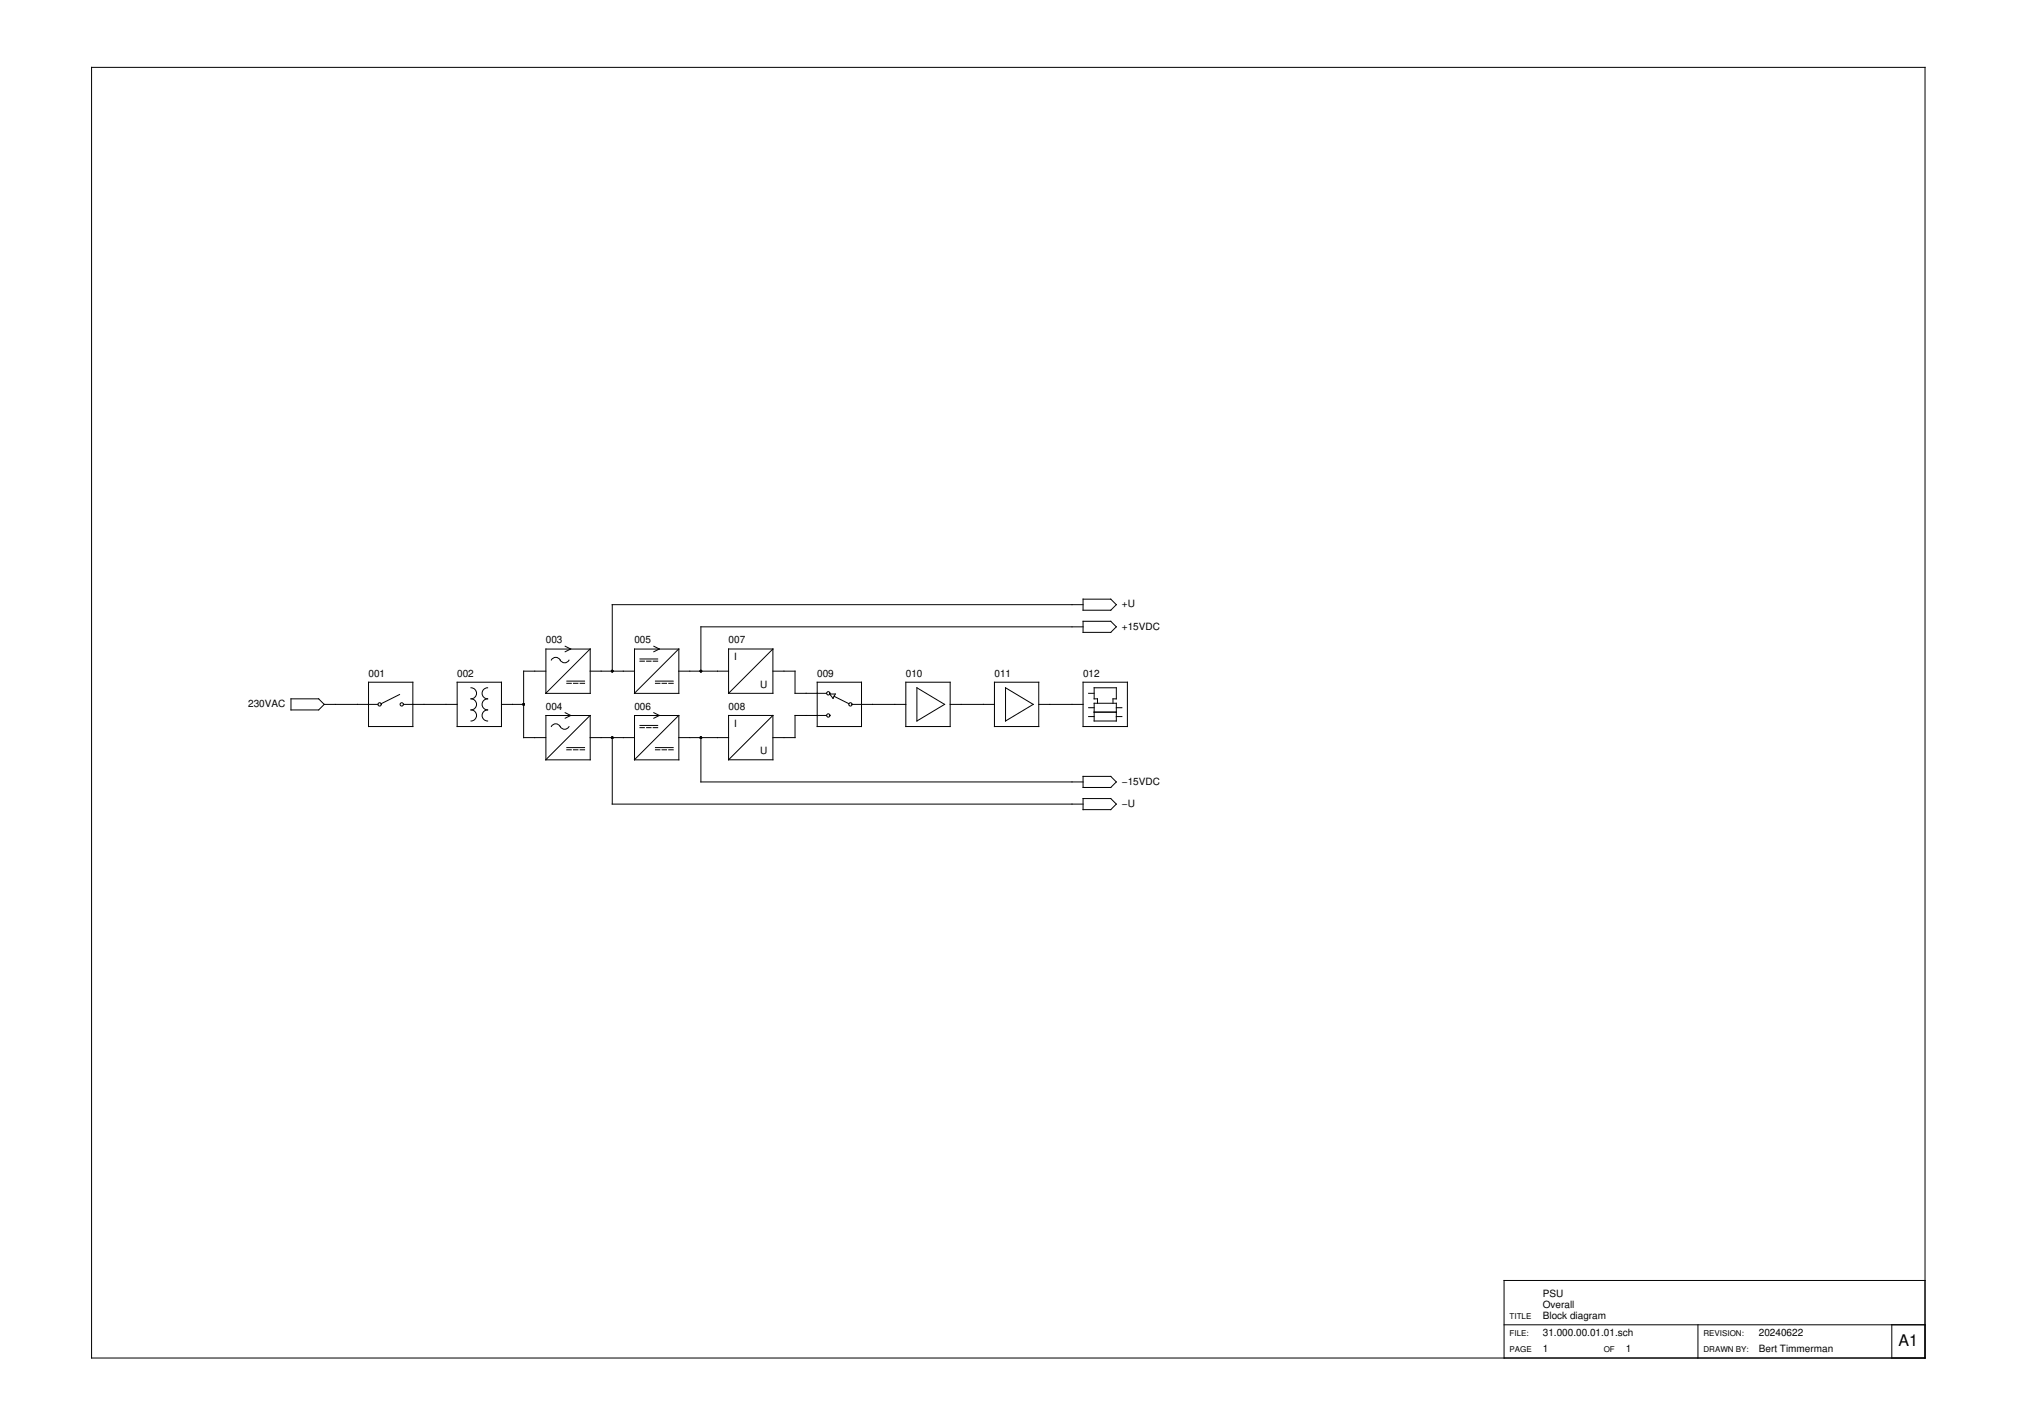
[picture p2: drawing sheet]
<svg xmlns="http://www.w3.org/2000/svg" width="420mm" height="297mm" viewBox="0 0 420 297" stroke-linecap="round" stroke-linejoin="round" font-family="sans-serif">
<g fill="none" stroke="#000" stroke-width=".21">
<path d="M19.1 14h381.9v268.9h-381.9zM113.7 139.8h-4.6v13.8h4.6M113.7 135.2h9.2v9.2h-9.2zM114.9 137.5a1.09 1.09 0 0 1 1-.6 1.09 1.09 0 0 1 1 .8l.7 .4 .5-.2 .4-.4M117.7 134.6l1.2 .6-1.2 .6M122.9 139.8h9.3M122.9 135.2l-9.2 9.2M133.3 137.3h3.7M133.3 137.7h.9M134.7 137.7h.9M136.1 137.7h.9M136.2 134.6l1.1 .6-1.1 .6"/>
<path d="M141.4 139.8h10.4M141.4 135.2l-9.2 9.2M141.4 135.2v9.2h-9.2M141.4 135.2h-9.2v9.2M161 135.2v9.2h-9.2M161 139.8h4.6v4.6h6.6M161 135.2h-9.2v9.2M161 135.2l-9.2 9.2M225.6 126h-98.1v13.8M225.6 130.6h-79.6v9.2M225.6 124.8h5.8l1.1 1.2-1.1 1.1h-5.8zM225.6 129.4h5.8l1.1 1.2-1.1 1.1h-5.8z"/>
<path d="M60.6 145.6h5.8l1.1 1.1-1.1 1.2h-5.8zM67.5 146.7h11.2M76.8 142.1h9.2v9.2h-9.2zM83.2 144.7l-3.8 1.9M84 146.7h11.2M95.2 142.1h9.3v9.2h-9.3zM98.1 143.3a1.15 1.15 0 0 1 1.2 1.1 1.15 1.15 0 0 1-1.2 1.2 1.15 1.15 0 0 1 1.2 1.1 1.15 1.15 0 0 1-1.2 1.2 1.15 1.15 0 0 1 1.2 1.1 1.15 1.15 0 0 1-1.2 1.2M101.6 143.3a1.15 1.15 0 0 0-1.2 1.1 1.15 1.15 0 0 0 1.2 1.2 1.15 1.15 0 0 0-1.2 1.1 1.15 1.15 0 0 0 1.2 1.2 1.15 1.15 0 0 0-1.2 1.1 1.15 1.15 0 0 0 1.2 1.2M104.5 146.7h4.6M113.7 149h9.2v9.3h-9.2zM114.9 151.3a1.09 1.09 0 0 1 1-.5 1.09 1.09 0 0 1 1 .8l.7 .3 .5-.1 .4-.4M117.7 148.5l1.2 .5-1.2 .6"/>
<path d="M118.1 141.9h3.7M118.1 142.3h.9M118.1 155.7h3.7M118.1 156.2h.9M119.5 142.3h.9M119.5 156.2h.9M120.8 142.3h1M120.8 156.2h1M122.9 153.6h9.3M122.9 149l-9.2 9.3M127.5 153.6v13.9h98.1M133.3 151.1h3.7"/>
<path d="M133.3 151.6h.9M134.7 151.6h.9M136.1 151.6h.9M136.2 148.5l1.1 .5-1.1 .6M136.5 141.9h3.7M136.5 142.3h1M136.5 155.7h3.7M136.5 156.2h1M137.9 142.3h.9M137.9 156.2h.9M139.3 142.3h.9M139.3 156.2h.9"/>
<path d="M141.4 153.6h10.4M141.4 149l-9.2 9.3M141.4 149h-9.2v9.3M141.4 149v9.3h-9.2M146 153.6v9.3h79.6M161 149h-9.2v9.3M161 149v9.3h-9.2M161 149l-9.2 9.3M170.2 142.1h9.3v9.2h-9.3zM172.2 149h-6.6v4.6h-4.6M172.8 144.6h1.2l-.5 .9zM173.7 145l3.1 1.6"/>
<path d="M177.5 146.7h11.2M188.7 142.1h9.2v9.2h-9.2zM191 143.3l5.8 3.4-5.8 3.5zM197.9 146.7h9.3M207.2 142.1h9.2v9.2h-9.2zM209.5 143.3l5.7 3.4-5.7 3.5zM216.4 146.7h9.2M225.6 142.1h9.2v9.2h-9.2zM226.8 144.4h1.1M226.8 147.4h1.1M226.8 149.3h1.1M227.9 146.5h4.6v3.7h-4.6z"/>
<path d="M227.9 148.3h4.6M228.6 146.5v-.9h-.7v-2.3h4.6v2.3h-.7v.9M232.5 147.4h1.2M232.5 149.3h1.2M225.6 161.7h5.8l1.1 1.2-1.1 1.1h-5.8zM225.6 166.3h5.8l1.1 1.2-1.1 1.1h-5.8zM313.3 276h87.7M353.7 276v6.9M394.1 276v6.9M401 266.7h-87.7v16.2"/>
<circle cx="79.1" cy="146.7" r=".35"/>
<circle cx="83.7" cy="146.7" r=".35"/>
<circle cx="172.5" cy="149" r=".35"/>
<circle cx="172.5" cy="144.4" r=".35"/>
<circle cx="177.2" cy="146.7" r=".35"/>
</g>
<g fill="#000">
<circle cx="127.5" cy="139.8" r=".29"/>
<circle cx="146" cy="139.8" r=".29"/>
<circle cx="109.1" cy="146.7" r=".29"/>
<circle cx="127.5" cy="153.6" r=".29"/>
<circle cx="146" cy="153.6" r=".29"/>
</g>
<text font-size="3.3" x="395.5" y="280.3">A1</text>
<g font-size="2.1">
<text x="233.7" y="131.1">+15VDC</text>
<text x="233.7" y="126.5">+U</text>
<text x="113.7" y="134">003</text>
<text x="132.2" y="134">005</text>
<text x="151.8" y="134">007</text>
<text x="152.9" y="137.5">I</text>
<text x="76.8" y="141">001</text>
<text x="95.2" y="141">002</text>
<text x="158.3" y="143.3">U</text>
<text x="170.2" y="141">009</text>
<text x="188.7" y="141">010</text>
<text x="207.2" y="141">011</text>
<text x="225.6" y="141">012</text>
<text x="51.7" y="147.3">230VAC</text>
<text x="113.7" y="147.9">004</text>
<text x="132.2" y="147.9">006</text>
<text x="151.8" y="147.9">008</text>
<text x="152.9" y="151.3">I</text>
<text x="158.3" y="157.1">U</text>
<text x="233.7" y="163.4">−15VDC</text>
<text x="233.7" y="168">−U</text>
<text x="321.4" y="270.2">PSU</text>
<text x="321.4" y="274.8">Block diagram</text>
<text x="321.4" y="272.5">Overall</text>
<text x="321.4" y="278.3">31.000.00.01.01.sch</text>
<text x="321.4" y="281.7">1</text>
<text x="338.7" y="281.7">1</text>
<text x="366.4" y="278.3">20240622</text>
<text x="366.4" y="281.7">Bert Timmerman</text>
</g>
<g font-size="1.7">
<text x="314.5" y="274.8">TITLE</text>
<text x="314.5" y="278.3">FILE:</text>
<text x="314.5" y="281.7">PAGE</text>
<text x="334.1" y="281.7">OF</text>
<text x="354.8" y="278.3">REVISION:</text>
<text x="354.8" y="281.7">DRAWN BY:</text>
</g>
</svg>
